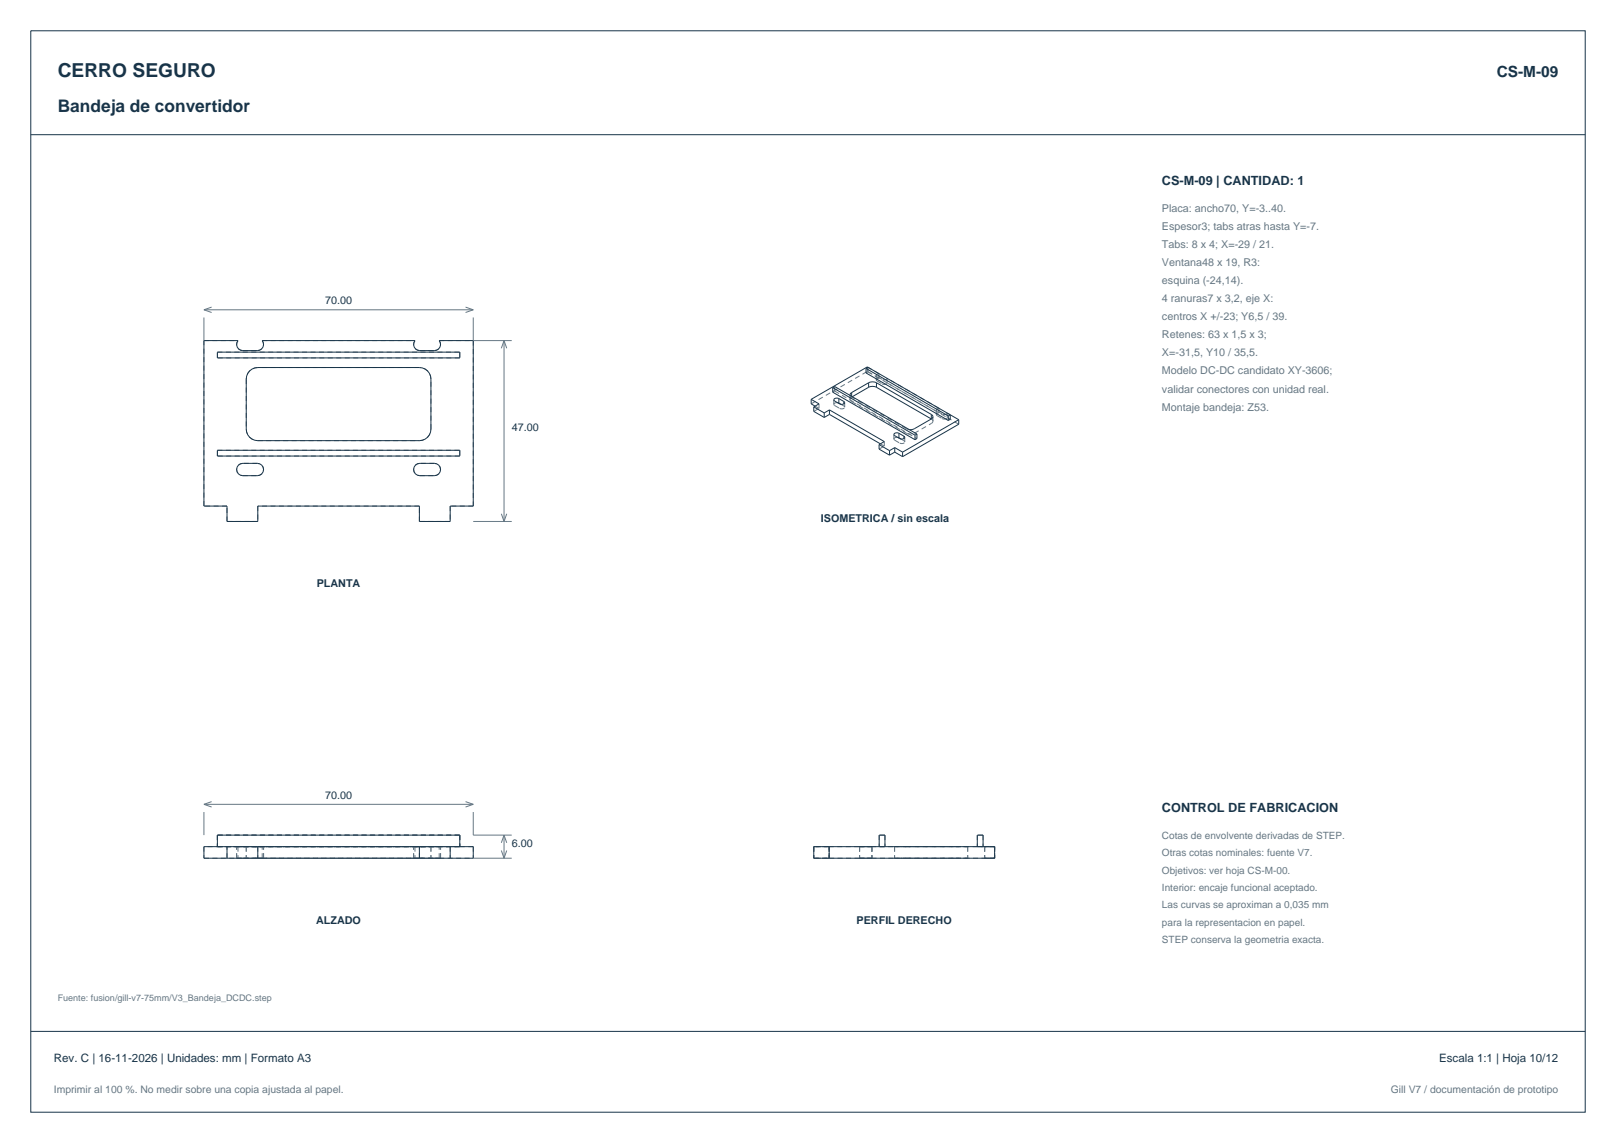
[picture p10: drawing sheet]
<svg xmlns="http://www.w3.org/2000/svg" width="420mm" height="297mm" viewBox="0 0 420 297" stroke-linecap="round" stroke-linejoin="round" font-family="sans-serif">
<g fill="none" stroke="#183449" stroke-width=".26">
<path d="M8 8h404v281h-404zM8 35h404M53 88.5h8.9a1.6 1.6 0 0 0-.2 1.7 1.6 1.6 0 0 0 1.4 .9h3.8a1.6 1.6 0 0 0 1.4-.9 1.6 1.6 0 0 0-.2-1.7h39.8a1.6 1.6 0 0 0-.2 1.7 1.6 1.6 0 0 0 1.4 .9h3.8a1.6 1.6 0 0 0 1.4-.9 1.6 1.6 0 0 0-.2-1.7h8.9v43h-6v4h-8v-4h-42v4h-8v-4h-6zM56.5 91.5h63v1.5h-63zM64.9 96.4l.6-.5 1.5-.4h42a3 3 0 0 1 3 3v13a3 3 0 0 1-3 3h-42a3 3 0 0 1-3-3v-13l.4-1.5zM225.1 95.7v1.2l21.4 12.4M225.1 95.7l21.4 12.4M225.6 95.4l-.5 .3M225.8 99.5l1-.3 1 .3M225.8 99.5l-4.5 2.5M225.8 99.5v1.1M227.8 99.5l14.2 8.2"/>
<path d="M227.8 99.5v1.1M56.5 117h63v1.5h-63zM210.8 103.8l14.6-8.5 21.6 12.5M210.8 103.8l2.1 1.1-1.4 .8M210.8 103.8v1.1l1 .6M211.5 105.7v1.2l2.7 1.6M211.5 105.7l2.7 1.6M214.2 107.3v1.2M215.6 106.5l14.2 8.2-1.3 .8M215.6 106.5l-1.4 .8M215.6 106.5v1.2M215.6 107.7l13.2 7.6"/>
<path d="M215.6 107.7l-1.4 .8M216.4 100.7v1.2l21.4 12.4M216.4 100.7l.5-.3 21.4 12.4M216.4 100.7l21.4 12.4M217.7 104.6l.3 .1M218 103.6a.77 .77 0 0 0-1.2 .5l1.4 .8a.77 .77 0 0 0 1.3-.4l-.2-.2M218 103.6l1.3 .7M218 104.7l.6 .4M218 103.6v1.1M219.3 104.3v.6M221.3 102l-.3 .4v.4M221.3 102v1"/>
<path d="M225.8 100.6l1-.2 1 .2M225.8 100.6l-4.3 2.5M227.8 100.6l14.2 8.3M228.5 115.5l2.7 1.6M228.5 115.5v1.2l2.7 1.6M231.2 117.1v1.2M232.5 116.3l2.1 1.2M232.5 116.3l-1.3 .8M232.5 117.5l-1.3 .8M232.5 116.3v1.2M232.5 117.5l2.1 1.2M233.3 113.6l.3 .2"/>
<path d="M233.6 112.6a.77 .77 0 0 0-1.2 .5l1.4 .9a.77 .77 0 0 0 1.3-.5l-.2-.2M233.6 112.6l1.3 .7M233.6 113.8l.6 .3M233.6 112.6v1.2M234.6 117.5v1.2M234.9 113.3v.7M237.8 113.1v1.2M238.3 112.8v1.2l-.5 .3M238.3 112.8l-.5 .3M242 107.7a.62 .62 0 0 1 .5 .6 .62 .62 0 0 1-.5 .6M242 108.9l-4.4 2.5-1.3 .2M242 107.7v1.2"/>
<path d="M246.5 108.1v1.2M247 107.8l2.2 1.3M247 107.8v1.2l-.5 .3M247 107.8l-.5 .3M249.2 109.1l-14.6 8.4M249.2 109.1v1.1l-14.6 8.5M62 120.9l1.1-.5h3.8a1.6 1.6 0 0 1 1.6 1.6 1.6 1.6 0 0 1-1.6 1.6h-3.8a1.6 1.6 0 0 1-1.5-1 1.6 1.6 0 0 1 .4-1.7zM108 120.9l1.1-.5h3.8a1.6 1.6 0 0 1 1.6 1.6 1.6 1.6 0 0 1-1.6 1.6h-3.8a1.6 1.6 0 0 1-1.5-1 1.6 1.6 0 0 1 .4-1.7zM53 220h70v3h-70zM56.5 220v-3h63v3M59 220v3M67 220v3"/>
<path d="M109 220v3M117 220v3M211.5 220h47v3h-47zM215.5 220v3M228.5 220v-3h1.5v3M254 220v-3h1.5v3M8 268h404"/>
</g>
<g fill="none" stroke="#667782" stroke-width=".26" stroke-dasharray="1.3 .9" stroke-linecap="butt">
<path d="M53 88.5h8.9M56.5 93v-1.5M56.5 91.5h63M61.9 88.5a1.6 1.6 0 0 0-.2 1.7 1.6 1.6 0 0 0 1.4 .9M63.1 91.1h3.8M64 98.5v13M66.9 91.1a1.6 1.6 0 0 0 1.4-.9 1.6 1.6 0 0 0-.2-1.7M67 95.5a3 3 0 0 0-3 3M68.1 88.5h39.8M107.9 88.5a1.6 1.6 0 0 0-.2 1.7 1.6 1.6 0 0 0 1.4 .9M109 95.5h-42M109.1 91.1h3.8"/>
<path d="M112 98.5a3 3 0 0 0-3-3M112.9 91.1a1.6 1.6 0 0 0 1.4-.9 1.6 1.6 0 0 0-.2-1.7M114.1 88.5h8.9M119.5 93h-63M119.5 91.5v1.5M123 88.5v43M225.1 96.9l.5-.3M225.4 96.5l3 1.8M225.4 95.3v1.2M225.6 96.6l21.4 12.4M225.6 95.4v1.2M227.7 97.5l.2-.3 .5-.1"/>
<path d="M227.7 98.7l.3 .3M227.7 98.7v-1.2M228 97.8l-.3-.3M228 99l1.3 .7M228.4 97.1l-2.8-1.7M228.4 97.1v1.2M228.4 98.3l-.5 .1-.2 .3M229.3 98.6l-1.3-.8M229.3 99.7a.97 .97 0 0 0 1.3-.2M230.6 98.3a.97 .97 0 0 1-1.3 .3M230.6 99.5l13.4 7.8M230.6 99.5v-1.2"/>
<path d="M56.5 118.5v-1.5M56.5 117h63M64 111.5a3 3 0 0 0 3 3M67 114.5h42M109 114.5a3 3 0 0 0 3-3M112 111.5v-13M119.5 118.5h-63M119.5 117v1.5M210.8 104.9l14.6-8.4M211.5 106.9l1.4-.8M212.9 106.1v-1.2M212.9 106.1l-1.1-.6"/>
<path d="M216.4 101.9l.5-.3M216.7 105.1l.2 .3M216.7 105.1v-1.2M216.9 101.6l21.4 12.4M216.9 105.4l1.3 .7M216.9 100.4v1.2M217.7 104.6l-.7 .1-.3 .4M218.2 106.1a.92 .92 0 0 0 1.3-.3M219.3 105.5l-.7-.4M219.5 105.8l-.2-.3M219.5 105.8v-1.2M220.9 103.8l.4 .6"/>
<path d="M220.9 103.8v-1.2M221.3 103.2l-.3-.4M221.3 104.4l14.3 8.2M221.3 103.2l-.4 .6M221.5 103.1l-.2 .1M228.5 116.7l1.3-.8M229.8 115.9v-1.2M229.8 115.9l-1-.6M232.3 114.1l.2 .3M232.3 114.1v-1.2M232.5 114.4l1.3 .7M233.3 113.6l-.7 .1-.3 .4"/>
<path d="M233.8 115.1a.92 .92 0 0 0 1.3-.3M234.9 114.5l-.7-.4M235.1 114.8l-.2-.3M235.1 114.8v-1.2M235.6 111.4l-14.3-8.2M235.6 112.6l1 .2 1-.2M236.3 111.6l-.7-.2M237.6 112.6l4.4-2.6M242 110l.5-.6M242.5 109.4l-.5-.5M242.5 109.4v-1.1M243.4 107.7l.2 .3"/>
<path d="M243.4 106.5l.1-.3 .5-.1M243.4 107.7v-1.2M243.6 106.8l-.2-.3M243.6 108l1.3 .8M244 106.1v1.2M244 107.3l-.5 .1-.1 .3M244 106.1l-13.4-7.8M244.9 107.6l-1.3-.8M244.9 108.8a.97 .97 0 0 0 1.3-.3M246.2 108.5v-1.2M246.2 107.3a.97 .97 0 0 1-1.3 .3M246.2 108.5l3 1.7"/>
<path d="M247 107.8l-.8-.5M53 131.5v-43M59 135.5v-4M59 131.5h-6M63.1 123.6h3.8M63.1 120.4a1.6 1.6 0 0 0-1.6 1.6 1.6 1.6 0 0 0 1.6 1.6M66.9 123.6a1.6 1.6 0 0 0 1.6-1.6 1.6 1.6 0 0 0-1.6-1.6M66.9 120.4h-3.8M67 135.5h-8M67 131.5v4M109 135.5v-4M109 131.5h-42"/>
<path d="M109.1 123.6h3.8M109.1 120.4a1.6 1.6 0 0 0-1.6 1.6 1.6 1.6 0 0 0 1.6 1.6M112.9 123.6a1.6 1.6 0 0 0 1.6-1.6 1.6 1.6 0 0 0-1.6-1.6M112.9 120.4h-3.8M117 135.5h-8M117 131.5v4M123 131.5h-6M56.5 217h63M56.5 217v3M119.5 217h-63M119.5 217v3M228.5 217v3"/>
<path d="M230 217h-1.5M230 217v3M254 217v3M255.5 217h-1.5M255.5 217v3M53 223h8.9M53 220v3M56.5 220h63M59 223v-3M61.5 220h.4M61.5 220h1.6M61.5 223h1.6"/>
<path d="M61.5 223v-3M61.9 220h-8.9M61.9 220v3M61.9 223h-.4M63.1 220h-1.6M63.1 220h3.8M63.1 223h3.8M63.1 223h-1.6M64 220h3M64 220v3M64 223h3M66.9 220h-3.8"/>
<path d="M66.9 220h1.6M66.9 223h1.6M66.9 223h-3.8M67 220h-3M67 220h42M67 223h42M67 223h-3M67 220v3M68.1 220h.4M68.1 223h39.8M68.1 223v-3M68.5 220h-1.6"/>
<path d="M68.5 223h-.4M68.5 223h-1.6M68.5 223v-3M107.5 223h1.6M107.5 220h.4M107.5 220h1.6M107.5 223v-3M107.9 220v3M107.9 223h-.4M107.9 220h-39.8M109 220h3M109 220h-42"/>
<path d="M109 223h3M109 223h-42M109 223v-3M109.1 220h-1.6M109.1 223h3.8M109.1 220h3.8M109.1 223h-1.6M112 220h-3M112 220v3M112 223h-3M112.9 220h-3.8M112.9 223h1.6"/>
<path d="M112.9 220h1.6M112.9 223h-3.8M114.1 223v-3M114.1 220h.4M114.1 223h8.9M114.5 223h-.4M114.5 220h-1.6M114.5 223h-1.6M114.5 223v-3M117 220v3M119.5 220h-63M123 220h-8.9"/>
<path d="M123 220v3M211.5 220h4M211.5 220v3M211.5 223h4M215.5 220h-4M215.5 223v-3M215.5 220v3M215.5 223h-4M215.5 223h43M223.4 220h3.2M223.4 220v3M223.4 223h3.2"/>
<path d="M226.6 220h-3.2M226.6 220v3M226.6 223h-3.2M228.5 220h1.5M230 220h-1.5M232.5 220h3M232.5 220v3M232.5 223h3M235.5 220h13M235.5 220h-3M235.5 223h13M235.5 223h-3"/>
<path d="M248.5 220h3M248.5 220h-13M248.5 223h3M248.5 223h-13M251.5 220h-3M251.5 220v3M251.5 223h-3M254 220h1.5M255.5 220h-1.5M255.9 220v3M255.9 220h2.6M255.9 223h2.6"/>
<path d="M258.5 220v3M258.5 223h-2.6M258.5 223v-3M258.5 220h-2.6M258.5 220h-43"/>
</g>
<g fill="none" stroke="#667782" stroke-width=".26">
<path d="M55 79.8l-2 .7M121 79.8l2 .7M53 82.5v6M53 80.5h70M53 80.5l2 .7M123 82.5v6h10M123 80.5l-2 .7M131 88.5v47M131 88.5l-.7 2M131 88.5l.7 2M123 135.5h10M130.3 133.5l.7 2"/>
<path d="M131.7 133.5l-.7 2M53 211v6M53 209h70M53 209l2 .7M55 208.3l-2 .7M121 208.3l2 .7M123 211v6h10M123 209l-2 .7M131 217v6M131 217l-.7 2M131 217l.7 2M123 223h10"/>
<path d="M130.3 221l.7 2M131.7 221l-.7 2"/>
</g>
<text font-size="5" fill="#183449" x="15" y="20">CERRO SEGURO</text>
<text font-size="4.5" fill="#183449" x="15" y="29">Bandeja de convertidor</text>
<text font-size="4" fill="#183449" x="389" y="20">CS-M-09</text>
<g font-size="3.3" fill="#183449">
<text x="302" y="48">CS-M-09 | CANTIDAD: 1</text>
<text x="302" y="211">CONTROL DE FABRICACION</text>
</g>
<g font-size="3" fill="#183449">
<text x="14" y="276">Rev. C | 16-11-2026 | Unidades: mm | Formato A3</text>
<text x="374" y="276">Escala 1:1 | Hoja 10/12</text>
</g>
<g font-size="2.8" fill="#667782">
<text x="302" y="55">Placa: ancho70, Y=-3..40.</text>
<text x="302" y="59.7">Espesor3; tabs atras hasta Y=-7.</text>
<text x="302" y="64.4">Tabs: 8 x 4; X=-29 / 21.</text>
<text x="302" y="69.1">Ventana48 x 19, R3:</text>
<text x="302" y="73.8">esquina (-24,14).</text>
<text x="302" y="78.5">4 ranuras7 x 3,2, eje X:</text>
<text x="302" y="83.2">centros X +/-23; Y6,5 / 39.</text>
<text x="302" y="87.9">Retenes: 63 x 1,5 x 3;</text>
<text x="302" y="92.6">X=-31,5, Y10 / 35,5.</text>
<text x="302" y="97.3">Modelo DC-DC candidato XY-3606;</text>
<text x="302" y="102">validar conectores con unidad real.</text>
<text x="302" y="106.7">Montaje bandeja: Z53.</text>
</g>
<g font-size="2.8" fill="#183449">
<text x="84.5" y="79">70.00</text>
<text x="133" y="112">47.00</text>
<text x="213.3" y="135.7">ISOMETRICA / sin escala</text>
<text x="82.3" y="152.5">PLANTA</text>
<text x="84.5" y="207.5">70.00</text>
<text x="133" y="220">6.00</text>
<text x="82.2" y="240">ALZADO</text>
<text x="222.6" y="240">PERFIL DERECHO</text>
</g>
<g font-size="2.7" fill="#667782">
<text x="14" y="284">Imprimir al 100 %. No medir sobre una copia ajustada al papel.</text>
<text x="361.5" y="284">Gill V7 / documentación de prototipo</text>
</g>
<g font-size="2.6" fill="#667782">
<text x="302" y="218">Cotas de envolvente derivadas de STEP.</text>
<text x="302" y="222.5">Otras cotas nominales: fuente V7.</text>
<text x="302" y="227">Objetivos: ver hoja CS-M-00.</text>
<text x="302" y="231.5">Interior: encaje funcional aceptado.</text>
<text x="302" y="236">Las curvas se aproximan a 0,035 mm</text>
<text x="302" y="240.5">para la representacion en papel.</text>
<text x="302" y="245">STEP conserva la geometria exacta.</text>
</g>
<text font-size="2.3" fill="#667782" x="15" y="260">Fuente: fusion/gill-v7-75mm/V3_Bandeja_DCDC.step</text>
</svg>
